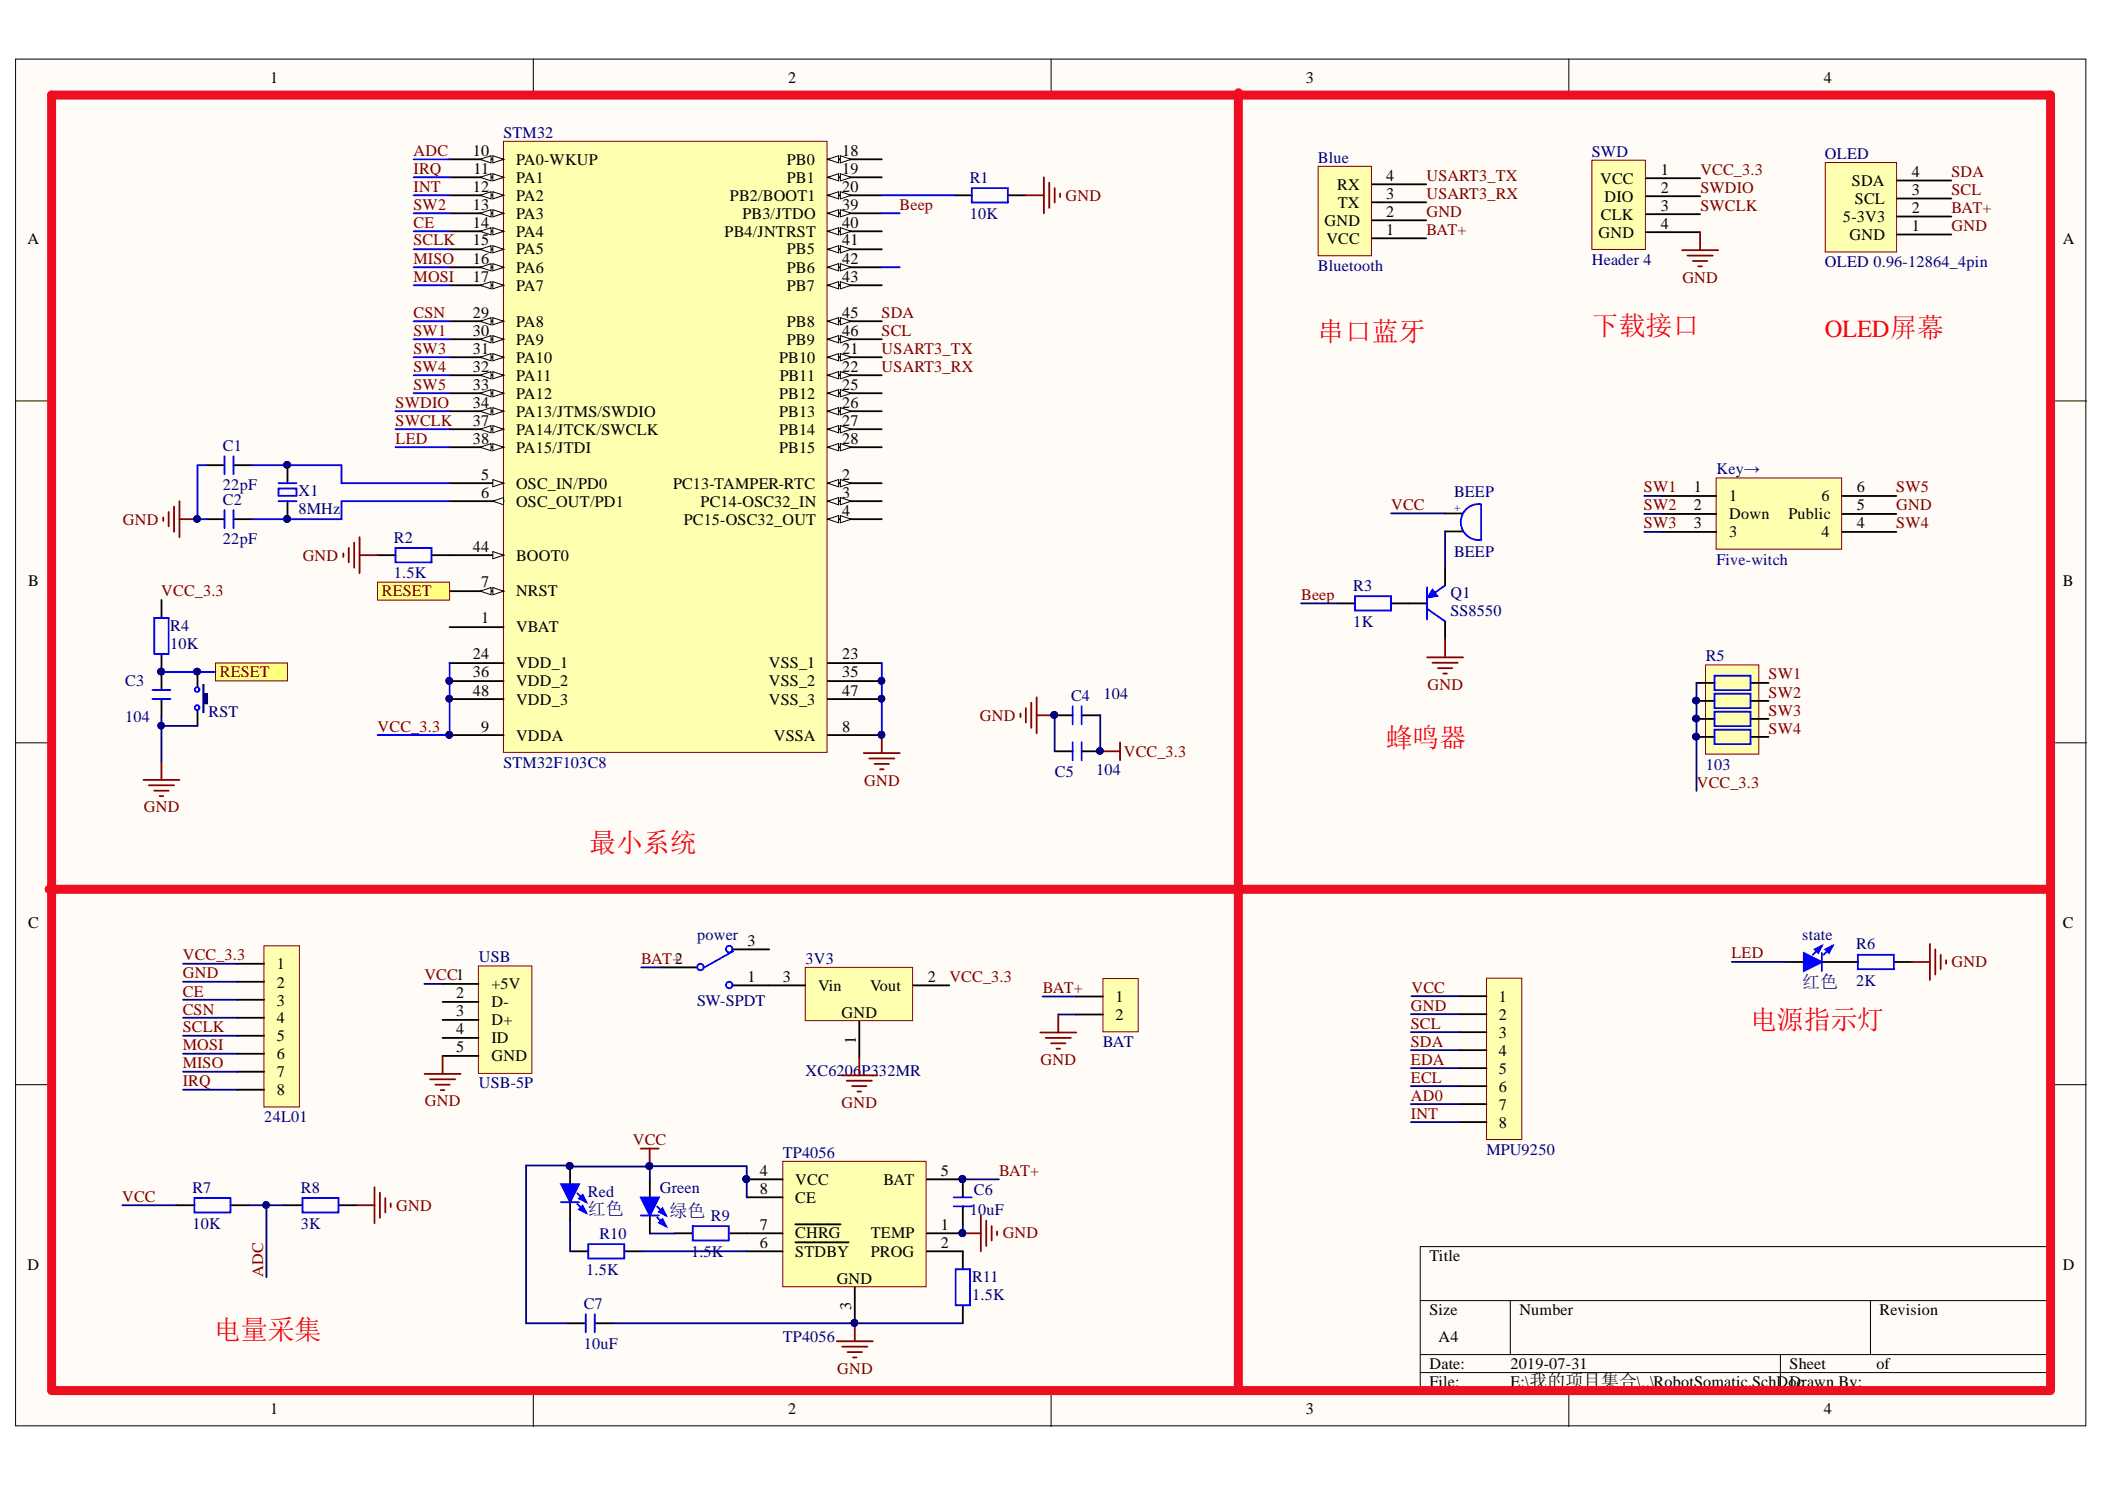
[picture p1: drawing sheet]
# Altium schematic sheet RobotSomatic.SchDoc
size A4

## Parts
3V3  XC6206P332MR  [SOT23-3L]
24L01  HDR-1X8  [pad*8]  (value not drawn)
BAT  HDR-1X2  [HDR-1X2]  (value not drawn)
BEEP  BEEP  [BEEP 5x9x5.5]
Blue  Bluetooth  [HDR-1X4_M]
C1  22pF  [C 0603]
C2  22pF  [C 0603]
C3  104  [C 0603]
C4  104  [C 0603]
C5  104  [C 0603]
C6  10uF  [C 0603]
C7  10uF  [C 0603]
Green  绿色  [LED 0603G]
Key→  Five-witch  [Five-witch]
MPU9250  HDR-1X8  [HDR2.54-M-LI-8P]  (value not drawn)
OLED  OLED 0.96-12864_4pin  [OLED 0.96-12864_4pin]
power  SW-SPDT  [KEY_HDR3]
Q1  SS8550  [TO92A]
R1  10K  [R 0603]
R2  1.5K  [R 0603]
R3  1K  [R 0603]
R4  10K  [R 0603]
R5  103  [RCA-8P4R-0603]
R6  2K  [R 0603]
R7  10K  [R 0603]
R8  3K  [R 0603]
R9  1.5K  [R 0603]
R10  1.5K  [R 0603]
R11  1.5K  [R 0603]
Red  红色  [LED 0603R]
RST  3x6x5  [TSW SMD-3*6*2.5]  (value not drawn)
state  红色  [LED 0603R]
STM32  STM32F103C8  [LQFP48 7X7_N]
SWD  Header 4  [HDR-1X4]
TP4056  TP4056  [SOP8_N]
USB  USB-5P  [USB-MICRO_A]
X1  8MHz  [XTAL-49S DIP]

## Ports
RESET

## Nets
GND: 3V3.1(GND) 24L01.2 BAT.2 Blue.2(GND) C1.2 C2.2 C3.1 C4.1 C5.1 C6.1 C7.2 Key→.5(Public) MPU9250.2 OLED.1(GND) Q1.3(C) R1.2 R2.1 R6.2 R8.2 R11.1 RST.2 STM32.8(VSSA) STM32.23(VSS_1) STM32.35(VSS_2) STM32.47(VSS_3) SWD.4(GND) TP4056.1(TEMP) TP4056.3(GND) USB.5(GND)
VCC: BEEP.1 C7.1 Green.1(A) MPU9250.1 R7.1 Red.1(A) TP4056.4(VCC) TP4056.8(CE) USB.1(+5V)
VCC_3.3: 3V3.2(Vout) 24L01.1 C4.2 C5.2 R4.2 R5.1 R5.2 R5.3 R5.4 STM32.9(VDDA) STM32.24(VDD_1) STM32.36(VDD_2) STM32.48(VDD_3) SWD.1(VCC)
AD0: MPU9250.7
ADC: R7.2 R8.1 STM32.10(PA0-WKUP)
BAT+: BAT.1 Blue.1(VCC) C6.2 OLED.2(5-3V3) power.2 TP4056.5(BAT)
Beep: R3.1 STM32.39(PB3/JTDO)
CE: 24L01.3 STM32.14(PA4)
CSN: 24L01.4 STM32.29(PA8)
ECL: MPU9250.6
EDA: MPU9250.5
INT: MPU9250.8 STM32.12(PA2)
IRQ: 24L01.8 STM32.11(PA1)
LED: state.1(A) STM32.38(PA15/JTDI)
MISO: 24L01.7 STM32.16(PA6)
MOSI: 24L01.6 STM32.17(PA7)
RESET: C3.2 R4.1 RST.1 STM32.7(NRST) ; port RESET
SCL: MPU9250.3 OLED.3(SCL) STM32.46(PB9)
SCLK: 24L01.5 STM32.15(PA5)
SDA: MPU9250.4 OLED.4(SDA) STM32.45(PB8)
SW1: Key→.1 R5.8 STM32.30(PA9)
SW2: Key→.2(Down) R5.7 STM32.13(PA3)
SW3: Key→.3 R5.6 STM32.31(PA10)
SW4: Key→.4 R5.5 STM32.32(PA11)
SW5: Key→.6 STM32.33(PA12)
SWCLK: STM32.37(PA14/JTCK/SWCLK) SWD.3(CLK)
SWDIO: STM32.34(PA13/JTMS/SWDIO) SWD.2(DIO)
USART3_RX: Blue.3(TX) STM32.22(PB11)
USART3_TX: Blue.4(RX) STM32.21(PB10)
Net3V3_3: 3V3.3(Vin) power.1
NetBEEP_2: BEEP.2 Q1.1(E)
NetC1_1: C1.1 STM32.5(OSC_IN/PD0) X1.2
NetC2_1: C2.1 STM32.6(OSC_OUT/PD1) X1.1
NetGreen_2: Green.2(K) R9.2
NetQ1_2: Q1.2(B) R3.2
NetR1_1: R1.1 STM32.20(PB2/BOOT1)
NetR2_2: R2.2 STM32.44(BOOT0)
NetR6_1: R6.1 state.2(K)
NetR9_1: R9.1 TP4056.7(~{CHRG})
NetR10_1: R10.1 Red.2(K)
NetR10_2: R10.2 TP4056.6(~{STDBY})
NetR11_2: R11.2 TP4056.2(PROG)

Not connected (* = marked no-connect by the designer): power 3; STM32 1(VBAT) 2(PC13-TAMPER-RTC) 3(PC14-OSC32_IN) 4(PC15-OSC32_OUT) 18(PB0) 19(PB1) 25(PB12) 26(PB13) 27(PB14) 28(PB15) 40(PB4/JNTRST) 41(PB5) 42(PB6) 43(PB7); USB 2(D-) 3(D+) 4(ID)

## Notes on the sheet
- 串口蓝牙
- 下载接口
- OLED屏幕
- 蜂鸣器
- 最小系统
- 电源指示灯
- 电量采集
